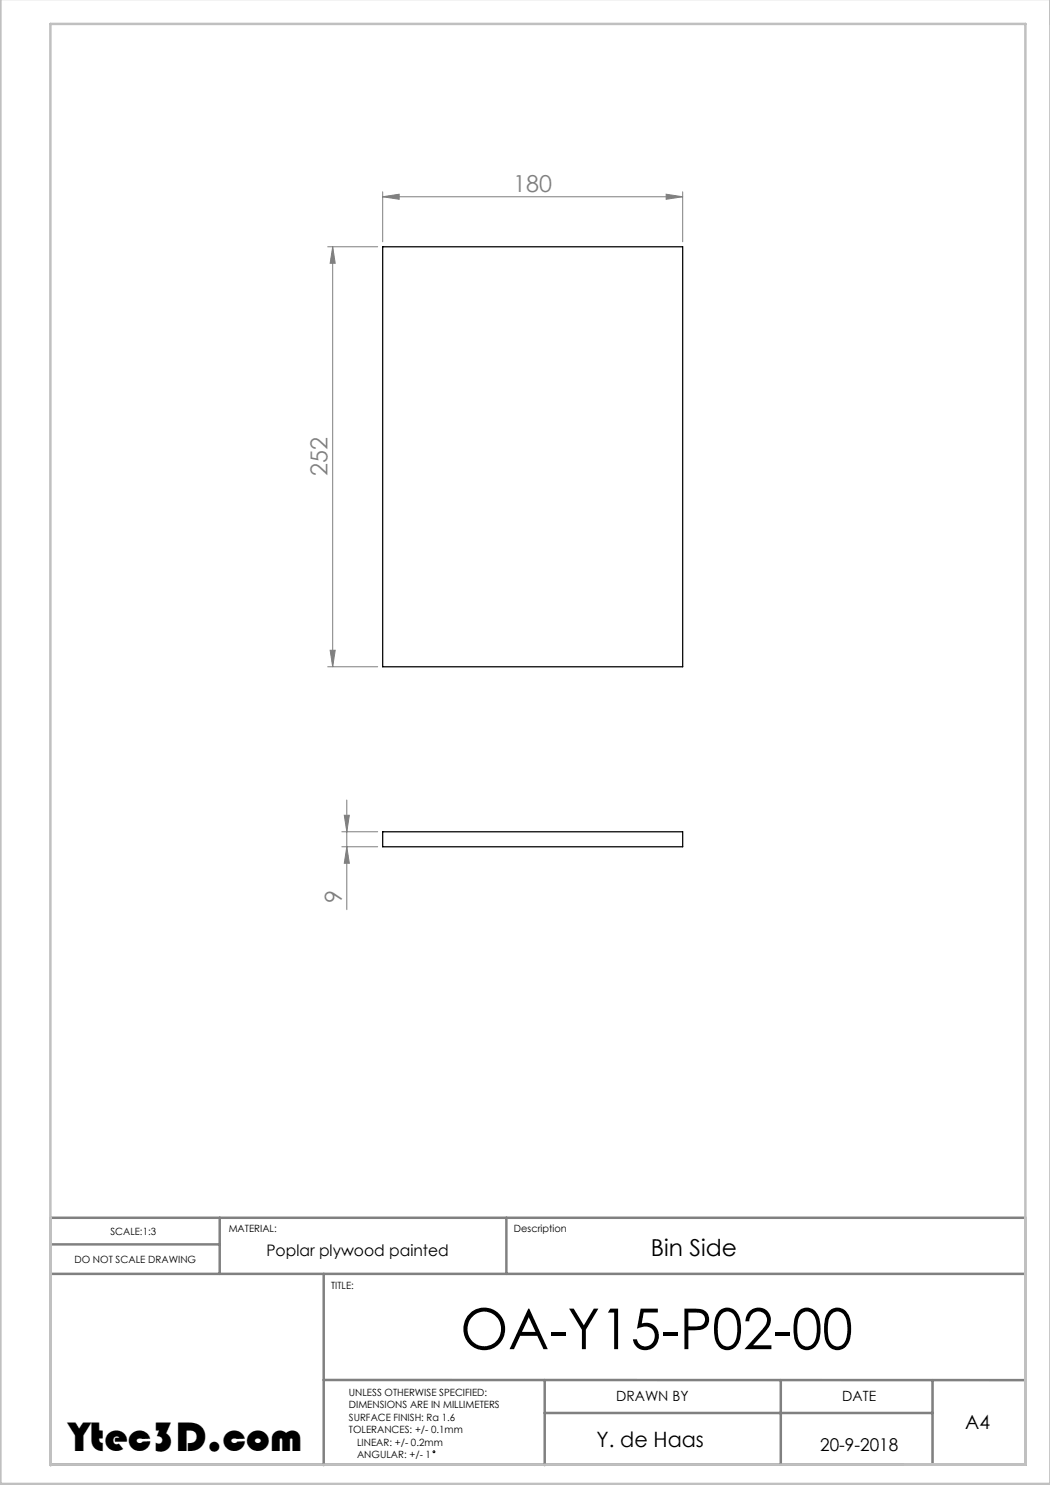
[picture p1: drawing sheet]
<svg xmlns="http://www.w3.org/2000/svg" width="210mm" height="297mm" viewBox="0 0 210 297" stroke-linecap="round" stroke-linejoin="round" font-family="sans-serif">
<circle cx="86.8" cy="290.4" r=".19" fill="none" stroke="#000" stroke-width=".2"/>
<path d="M10.1 248.9h33.8M10.1 254.8h195M43.9 243.6v11.2M64.7 254.8v38.2M101.3 243.6v11.2M64.7 276h140.4M108.9 276v17M156.2 276v16.9M186.5 276v16.9M10.1 292.9h195v-49.3h-195v49.4M108.9 282.6h77.6" fill="none" stroke="#808080" stroke-width=".5"/>
<path d="M.1 -.1v296.9h210M10.1 292.9h195v-288.1h-195v288.2" fill="none" stroke="#c0c0c0" stroke-width=".5"/>
<g fill="none" stroke="#808080" stroke-width=".2">
<path d="M76.5 39.4l3.3-.6v1.1zM76.5 38.4v10M76.5 39.4h60M133.2 38.8l3.3 .6-3.3 .5zM136.5 38.4v10M65.5 49.4h10M66.5 49.4v84M66.5 49.4l.5 3.3h-1zM65.5 133.4h10M66 130.1h1l-.5 3.3zM68.4 166.4h7.1M68.4 169.4h7.1"/>
<path d="M68.9 163.1h1l-.5 3.3zM69.4 169.4l.5 3.3h-1zM69.4 160v21.9"/>
</g>
<g fill="#808080">
<path d="M133.2 38.8l3.3 .6-3.3 .5zM76.5 39.4l3.3-.6v1.1z"/>
<path d="M66.5 49.4l.5 3.3h-1zM66 130.1h1l-.5 3.3zM68.9 163.1h1l-.5 3.3zM69.4 169.4l.5 3.3h-1z"/>
</g>
<path d="M76.5 49.4h60v84h-60zM76.5 166.4h60v3h-60z" fill="none" stroke="#000" stroke-width=".25"/>
<text font-size="11.3" x="92.1" y="269.8">OA-Y15-P02-00</text>
<text font-size="8.5" x="13.8" y="290.3">Ytec3D.com</text>
<g font-size="4.7" fill="#808080">
<text x="102.7" y="38.3">180</text>
<text x="65.5" y="95.2" transform="rotate(-90 65.5 95.2)">252</text>
<text x="68.3" y="180.6" transform="rotate(-90 68.3 180.6)">9</text>
</g>
<text font-size="4.7" x="130.2" y="251.2">Bin Side</text>
<text font-size="4.2" x="119.3" y="289.4">Y. de Haas</text>
<text font-size="3.9" x="193.1" y="285.8">A4</text>
<text font-size="3.5" x="164" y="290.3">20-9-2018</text>
<text font-size="3.2" x="53.3" y="251.2">Poplar plywood painted</text>
<g font-size="2.8">
<text x="123.2" y="280.2">DRAWN BY</text>
<text x="168.5" y="280.2">DATE</text>
</g>
<g font-size="2">
<text x="22.1" y="246.9">SCALE:1:3</text>
<text x="45.7" y="246.5">MATERIAL:</text>
<text x="102.8" y="246.5">Description</text>
<text x="14.9" y="252.5">DO NOT SCALE DRAWING</text>
<text x="66.2" y="257.7">TITLE:</text>
<text x="69.8" y="279.2">UNLESS OTHERWISE SPECIFIED:</text>
<text x="69.8" y="281.7">DIMENSIONS ARE IN MILLIMETERS</text>
<text x="69.8" y="284.2">SURFACE FINISH: Ra 1.6</text>
<text x="69.8" y="286.7">TOLERANCES: +/- 0.1mm</text>
<text x="71.4" y="291.7">ANGULAR: +/- 1</text>
<text x="71.4" y="289.2">LINEAR: +/- 0.2mm</text>
</g>
</svg>
